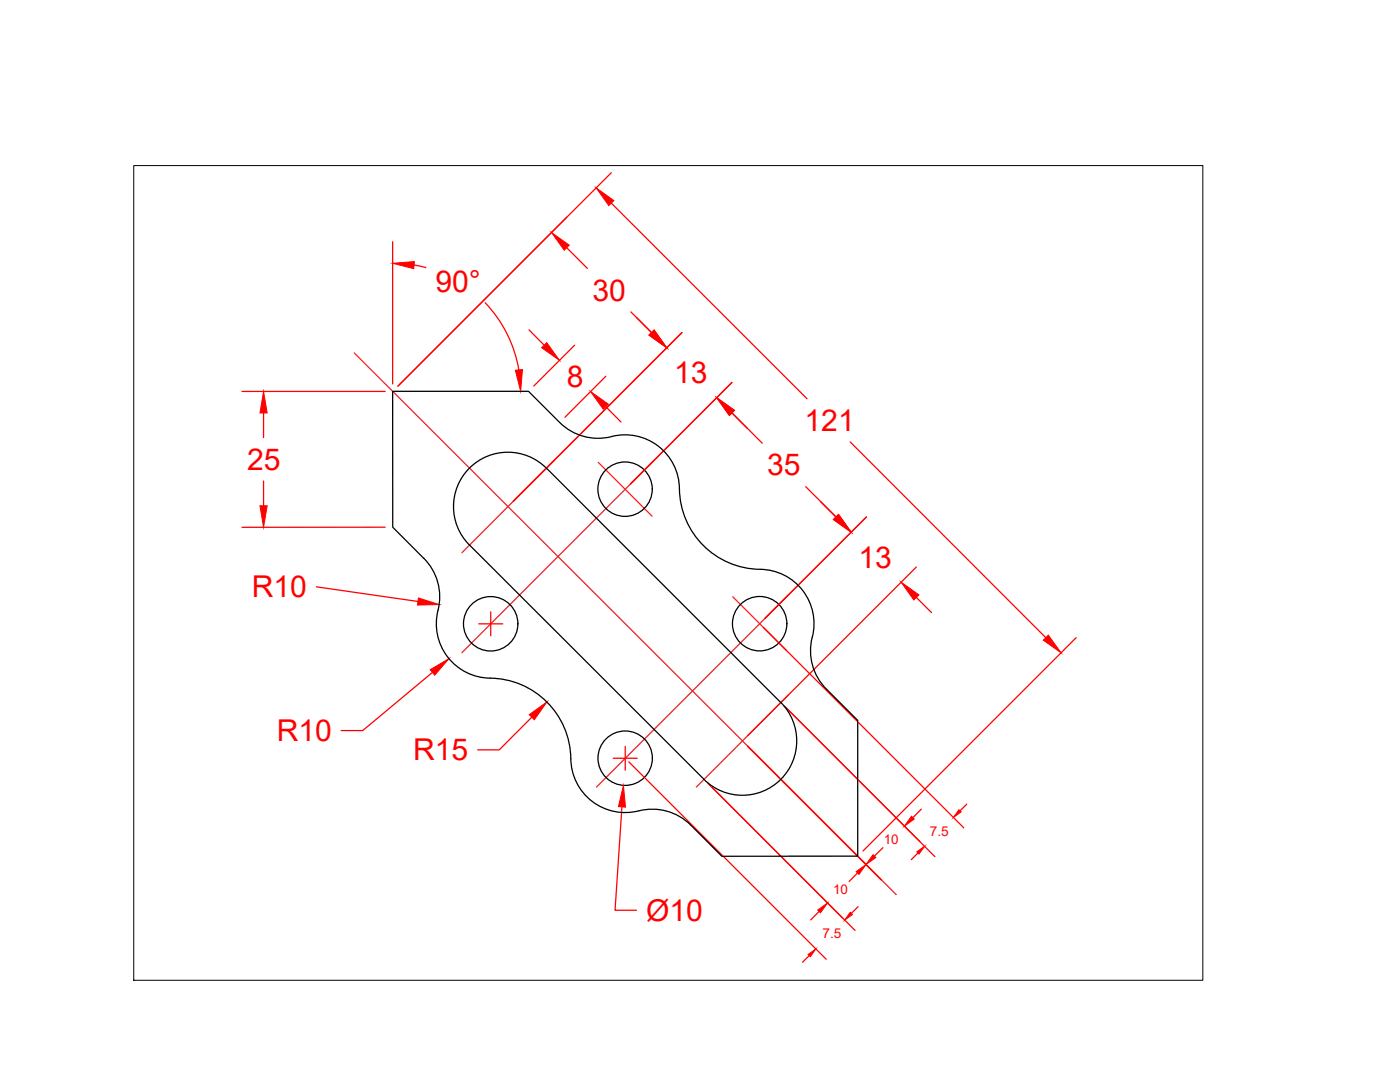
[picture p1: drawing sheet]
<svg xmlns="http://www.w3.org/2000/svg" width="279mm" height="216mm" viewBox="0 0 279 216" stroke-linecap="round" stroke-linejoin="round" font-family="sans-serif">
<!-- layer: 0 -->
<path d="M70.7 70.4l108.2 108.1M110.6 91.9l-18.4 18.4M119.4 92.3l10.7 10.7M130.5 91.9l-38.3 38.3M146.2 119.1l10.8 10.7M157.4 118.7l-38.4 38.4M157.4 138.6l-18.4 18.5" fill="none" stroke="#ed1f24" stroke-width=".25"/>
<g fill="none" stroke="#000" stroke-width=".25">
<path d="M109 93.4a10.8 10.8 0 0 0-15.3 0 10.8 10.8 0 0 0 0 15.4l46.8 46.7a10.8 10.8 0 0 0 15.3 0 10.8 10.8 0 0 0 0-15.3M109.1 93.4l46.7 46.8M111.7 84.3a11.1 11.1 0 0 0 11.3 2.6 10.8 10.8 0 0 1 12.6 10.6 16.4 16.4 0 0 0 17.1 16.2 11 11 0 0 1 9.2 14.5 10.8 10.8 0 0 0 3.1 9.3l6.2 6.2v27.1l-27.1 .1-6.2-6.3a11.2 11.2 0 0 0-11.4-2.6 10.9 10.9 0 0 1-12.6-10.6 16.3 16.3 0 0 0-16.1-16.1M111.7 84.3l-6.2-6.2h-27.1v27.1l6.2 6.2a11.1 11.1 0 0 1 2.6 11.3 10.8 10.8 0 0 0 10.6 12.6"/>
<circle cx="124.7" cy="97.6" r="5.4"/>
<circle cx="97.9" cy="124.5" r="5.4"/>
<circle cx="151.6" cy="124.4" r="5.4"/>
<circle cx="124.8" cy="151.3" r="5.4"/>
</g>
<g fill="none" stroke="#f00" stroke-width=".25">
<path d="M122 34.5l-42.6 42.5 33.7-33.7M78.4 48.2v28.4M82.6 52.9l2.4 .5M113.1 49.4l4.1 4.2M122 40.5l39.1 39.1M48.3 78.1h28.6M96.8 60.4a25.6 25.6 0 0 1 6.7 13.4M105.6 65.8l3 3.1M114.7 68.9l-8.2 8.1M120.9 75.1l-8.1 8.1M125.9 62.2l4.1 4.2M136.1 66.4l-33.7 33.6"/>
<path d="M146.1 76.3l-20.3 20.3M52.6 82.4v4.9M52.6 96v4.9M120.9 81.2l3 3M146.1 82.4l6 6M160.8 97.1l6 6.1M169.7 88.2l39 39M63.1 117.1l20.3 2.9M76.9 105.2h-28.6M172.9 103.1l-20.2 20.3M182.9 113.1l-33.7 33.7M182.9 119.2l3 3"/>
<path d="M86.3 134.2l-13.9 11.6h-4.3M95.5 124.5h4.8M97.9 122.1v4.8M152.3 125.2l40 40M214.8 127.2l-42.6 42.6M106.1 143.1l-6.5 6.5h-4.3M122.4 151.3h4.8M124.8 148.9v4.8M125.5 152l39.4 39.4M141.2 156.2l29.4 29.5M149.2 148.9l26.7 26.7M156.5 140.9l30.1 30"/>
<path d="M156.9 141.2l26.6 26.7M124.1 161l-1.4 20.6h4.3M171.1 174.2l-1.6 1.7M176.2 169.1l-1.7 1.7M183.2 170.2l-1.3 1.3M183.9 161.5l-1.7 1.7M192.9 160.5l-1.3 1.3M161.5 190.7l-1.3 1.3M163.5 181.9l-1.7 1.7M171.2 180.9l-1.3 1.4"/>
</g>
<g fill="#f00" stroke="#f00" stroke-width=".2">
<path d="M110.1 46.4l3.5 2.5-1 1z"/>
<path d="M129.5 66.9l1-1.1 2.6 3.6z"/>
<path d="M143 79.4l3.6 2.5-1 1z"/>
<path d="M167.3 102.6l2.6 3.6-3.6-2.5z"/>
<path d="M179.8 116.2l3.6 2.5-1 1z"/>
<path d="M166.3 103.7l1-1 2.6 3.5z"/>
<path d="M170.9 173.9l1.9-1.4-1.4 2z"/>
<path d="M181.9 162.9l.6 .5-2 1.4z"/>
<path d="M174.2 170.5l.6 .6-2 1.4z"/>
<path d="M163.2 181.6l2-1.4-1.5 1.9z"/>
<path d="M191.4 161.6l.4 .4-1.5 1.1z"/>
<path d="M183 170l1.5-1.1-1.1 1.5z"/>
<path d="M161.3 190.5l1.5-1.1-1.1 1.5z"/>
<path d="M169.7 182l.4 .5-1.5 1.1z"/>
<path d="M85.9 133.6l3.7-2.2-2.8 3.3z"/>
<path d="M105.6 142.6l3.6-2.5-2.6 3.5z"/>
<path d="M124.4 156.7l.4 4.4-1.4-.1z"/>
<path d="M119 37.5l3.5 2.5-1 1z"/>
<path d="M209.2 126.7l2.6 3.6-3.6-2.6z"/>
<path d="M108.1 69.4l1-1 2.6 3.5z"/>
<path d="M117.9 78.1l3.5 2.5-1 1.1z"/>
<path d="M102.8 73.9l1.5-.2-.4 4.4z"/>
<path d="M78.4 52.5l4.3-.3-.1 1.4z"/>
<path d="M52.6 78.1l.7 4.3h-1.4z"/>
<path d="M51.9 100.9h1.4l-.7 4.3z"/>
<path d="M83.5 119.3l4.2 1.3-4.4 .1z"/>
</g>
<path d="M26.7 33h213.4v162.6h-213.4z" fill="none" stroke="#000" stroke-width=".2"/>
<g font-size="6" fill="#f00">
<text x="86.9" y="58.2">90°</text>
<text x="118.3" y="60">30</text>
<text x="113.1" y="77.1">8</text>
<text x="134.5" y="76.5">13</text>
<text x="160.6" y="86">121</text>
<text x="49.3" y="93.8">25</text>
<text x="153.1" y="94.9">35</text>
<text x="171.3" y="113.3">13</text>
<text x="50.3" y="119.2">R10</text>
<text x="55.2" y="147.9">R10</text>
<text x="82.4" y="151.7">R15</text>
<text x="128.9" y="183.7">Ø10</text>
</g>
<g font-size="2.7" fill="#f00">
<text x="185.6" y="166.9">7.5</text>
<text x="176.4" y="168.3">10</text>
<text x="166.2" y="178.5">10</text>
<text x="164.1" y="187.1">7.5</text>
</g>
</svg>
